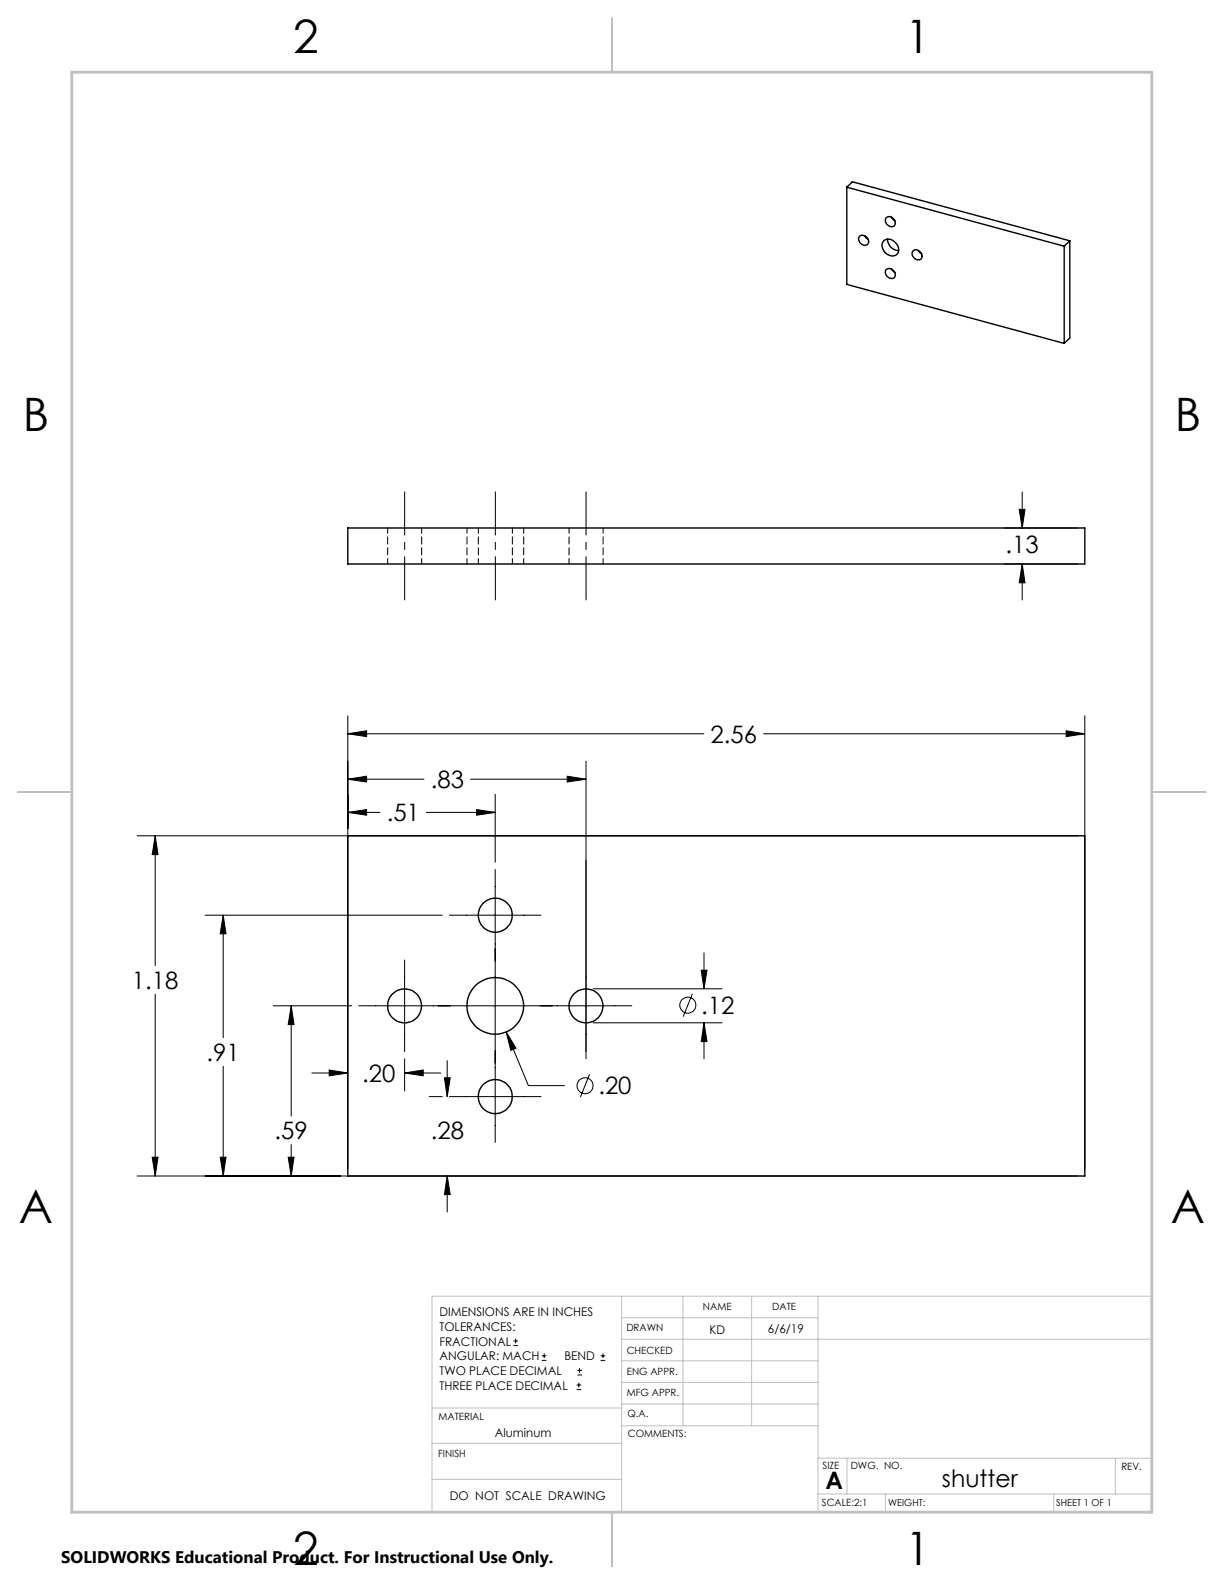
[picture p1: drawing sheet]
<svg xmlns="http://www.w3.org/2000/svg" width="216mm" height="279mm" viewBox="0 0 216 279" stroke-linecap="round" stroke-linejoin="round" font-family="sans-serif">
<g fill="none" stroke="#000" stroke-width=".18">
<path d="M177.1 93.1h13M177.1 99.5h13M179.8 89.9h1l-.5 3.2zM180.3 86.8v6.3M180.3 99.5v6.3M180.3 99.5l.5 3.3h-1zM61.3 126.3v79.9M61.3 129.4h62.8M61.3 137.4h13.5M61.3 129.4l3.4-.5v1zM61.3 137.4l3.4-.5v1zM83 137.4h20.4"/>
<path d="M100 136.9l3.4 .5-3.4 .5zM103.4 134.3v52.5M134.7 129.4h56.6M188.1 128.9l3.2 .5-3.2 .5zM191.3 126.3v79.9M24.2 147.4h165.9M27.4 147.4v22.9M27.4 147.4l.5 3.3h-1.1zM61.3 143.3h5.7M61.3 143.3l3.4-.5v1zM75.2 143.3h12.1M84.1 142.8l3.2 .5-3.2 .5z"/>
<path d="M87.3 140.1v12M87.3 153.4v48.1M27.4 175.4v32M36.2 161.4h41.8M39.4 161.4v21.7M39.4 161.4l.5 3.3h-1.1zM48.2 177.4h13.8M51.4 177.4v19.4M51.4 177.4l.5 3.3h-1.1zM63.3 177.4h48.1M71.4 169.3v16.2M79.3 161.4h16.1"/>
<path d="M104.6 174.4h22.8M122.1 175.3l-1.6 4M123.7 171.1h1l-.5 3.3zM124.2 168.1v6.3M39.4 188.1v19.3M55 189.3h6.3M58.1 188.7l3.2 .6-3.2 .5zM71.4 186.8v5.6M71.4 189.3h6.3M71.4 189.3l3.2-.6v1.1zM75.7 193.4h2.3M78.4 190.1h1l-.5 3.3z"/>
<path d="M78.9 187.1v6.3M79.3 193.4h16.1M89.3 182l3.9 9.5h6.4M89.3 182l1.7 2.9-.9 .4zM104 189.5l-1.6 4M104.6 180.4h22.8M124.2 180.4v6.4M124.2 180.4l.5 3.3h-1zM24.2 207.4h165.9M26.8 204.1h1.1l-.5 3.3zM38.8 204.1h1.1l-.5 3.3zM50.8 204.1h1.1l-.5 3.3z"/>
<path d="M51.4 201.9v5.5M78.9 207.4v6.4M78.9 207.4l.5 3.3h-1zM90.6 237.3h.8M90.6 236.5h.8M90.9 236.1v.9M95.6 240h.8M95.6 239.1h.8M96 238.7v.8M105.9 240h.9M105.9 239.1h.9M106.4 238.7v.8"/>
<path d="M101.7 245.1h.8M101.7 244.3h.8M101.8 242.5h.9M101.8 241.7h.9M102.1 243.9v.8M102.2 241.3v.8"/>
<circle cx="121.3" cy="177.3" r="1.41"/>
<circle cx="103.2" cy="191.5" r="1.41"/>
</g>
<path d="M71.4 105.8v-19M87.4 105.8v-19M103.4 105.8v-19" fill="none" stroke="#000" stroke-width=".18" stroke-dasharray="15.2 1.3 1.3 1.3" stroke-dashoffset="7.6"/>
<g fill="none" stroke="#c0c0c0" stroke-width=".18">
<path d="M109.6 228.6v38.1M109.6 232.4h34.7M109.6 236.2h93.6M120.5 228.6v22.9M132.6 228.6v22.9M144.3 228.6v38.1M203.2 228.6h-127v38.1M76.2 254.6h33.4M76.2 248.4h33.4M109.6 251.5h34.7M109.6 240h34.7M109.6 243.8h34.7"/>
<path d="M109.6 247.7h34.7M144.3 257.2h58.9M149.4 257.2v6.3M196.7 257.2v6.3M76.2 260.9h33.4M144.3 263.5h58.9M156.2 263.5v3.2M185.9 263.5v3.2"/>
</g>
<path d="M108 3.2v9.5M3.1 139.7h9.6M203.2 139.7h9.5M108 266.7v9.6" fill="none" stroke="#c0c0c0" stroke-width=".25"/>
<path d="M12.7 12.7h190.5v254h-190.5z" fill="none" stroke="#c0c0c0" stroke-width=".5"/>
<path d="M26.8 204.1h1.1l-.5 3.3zM27.4 147.4l.5 3.3h-1.1zM188.1 128.9l3.2 .5-3.2 .5zM61.3 129.4l3.4-.5v1zM84.1 142.8l3.2 .5-3.2 .5zM61.3 143.3l3.4-.5v1zM71.4 189.3l3.2-.6v1.1zM58.1 188.7l3.2 .6-3.2 .5zM100 136.9l3.4 .5-3.4 .5zM61.3 137.4l3.4-.5v1zM124.2 180.4l.5 3.3h-1zM123.7 171.1h1l-.5 3.3zM89.3 182l.8 3.3 .9-.4zM78.4 190.1h1l-.5 3.3zM78.9 207.4l.5 3.3h-1zM51.4 177.4l.5 3.3h-1.1zM50.8 204.1h1.1l-.5 3.3zM39.4 161.4l.5 3.3h-1.1zM38.8 204.1h1.1l-.5 3.3zM179.8 89.9h1l-.5 3.2zM180.3 99.5l.5 3.3h-1z" fill="#000"/>
<g fill="none" stroke="#000" stroke-width=".25">
<path d="M149.4 33v17.2l38.3 10.4M149.4 33l38.3 10.4M149.4 33l1-.9 38.3 10.4M156.3 38.5a.99 .99 0 0 1 1.3 .1 .99 .99 0 0 1 0 1.3 1.1 1.1 0 0 1-1.1-.3 1.1 1.1 0 0 1-.2-1.1zM157.2 38.3l.6 .6M151.7 41.6a1.05 1.05 0 0 1 1.2 .3 1.05 1.05 0 0 1 .1 1.2 1.05 1.05 0 0 1-1.2-.2 1.05 1.05 0 0 1-.1-1.3zM152.5 41.6l.1 .2 .5 .4M155.9 42.4a1.78 1.78 0 0 1 2.6 1.7 1.14 1.14 0 0 1-.6 1 1.14 1.14 0 0 1-1.3-.2 1.68 1.68 0 0 1-.7-2.5zM156.3 47.6a.99 .99 0 0 1 1.3 .1 .99 .99 0 0 1 0 1.4 1.1 1.1 0 0 1-1.1-.4 1.1 1.1 0 0 1-.2-1.1zM156.6 42.2a1.98 1.98 0 0 0 1.9 2M157.2 47.4l.6 .6M161.1 44.2a1.01 1.01 0 0 1 1.3 .3 1.01 1.01 0 0 1-.1 1.3 1.05 1.05 0 0 1-1.1-.4 1.05 1.05 0 0 1-.1-1.2z"/>
<path d="M162 44.2l.6 .6M187.7 43.4v17.2M188.7 42.5l-1 .9M188.7 42.5v17.1l-1 1M61.3 93.1h130v6.4h-130zM61.3 147.4h130v60h-130z"/>
<circle cx="71.4" cy="177.4" r="3"/>
<circle cx="87.3" cy="161.4" r="3"/>
<circle cx="87.4" cy="177.4" r="5"/>
<circle cx="103.4" cy="177.4" r="3"/>
<circle cx="87.3" cy="193.4" r="3"/>
</g>
<path d="M68.4 93.1v6.4M74.4 99.5v-6.4M82.4 93.1v6.4M84.4 93.1v6.4M90.4 99.5v-6.4M92.4 99.5v-6.4M100.4 93.1v6.4M106.4 99.5v-6.4" fill="none" stroke="#000" stroke-width=".18" stroke-dasharray="1.3 .6" stroke-dashoffset=".3"/>
<g font-size="8.1">
<text x="51.7" y="9.3">2</text>
<text x="159.7" y="9.3">1</text>
<text x="4" y="76">B</text>
<text x="207.2" y="76">B</text>
<text x="3.3" y="215.7">A</text>
<text x="206.5" y="215.7">A</text>
<text x="51.7" y="276">2</text>
<text x="159.7" y="276">1</text>
</g>
<g font-size="4.2">
<text x="177.4" y="97.6">.13</text>
<text x="125.3" y="131">2.56</text>
<text x="76" y="139">.83</text>
<text x="68.2" y="144.9">.51</text>
<text x="23.3" y="174.4">1.18</text>
<text x="123.7" y="178.8">.12</text>
<text x="36.4" y="187.1">.91</text>
<text x="63.9" y="190.8">.20</text>
<text x="105.5" y="193">.20</text>
<text x="48.4" y="201">.59</text>
<text x="76" y="201">.28</text>
<text x="145.6" y="262.7">A</text>
<text x="166.2" y="262.4">shutter</text>
</g>
<text font-size="3" x="10.8" y="275.7">SOLIDWORKS Educational Product. For Instructional Use Only.</text>
<g font-size="2.1">
<text x="77.5" y="232.2">DIMENSIONS ARE IN INCHES</text>
<text x="77.5" y="234.7">TOLERANCES:</text>
<text x="77.5" y="237.3">FRACTIONAL</text>
<text x="77.5" y="239.9">ANGULAR: MACH</text>
<text x="99.6" y="239.9">BEND</text>
<text x="125.1" y="235.2">KD</text>
<text x="135.5" y="235.2">6/6/19</text>
<text x="77.5" y="242.5">TWO PLACE DECIMAL</text>
<text x="77.5" y="245.1">THREE PLACE DECIMAL</text>
<text x="87.3" y="253.4">Aluminum</text>
<text x="79.3" y="264.6">DO NOT SCALE DRAWING</text>
</g>
<g font-size="1.8">
<text x="124" y="231.1">NAME</text>
<text x="136.2" y="231.1">DATE</text>
<text x="110.5" y="234.8">DRAWN</text>
<text x="110.5" y="238.9">CHECKED</text>
<text x="110.6" y="242.5">ENG APPR.</text>
<text x="77.3" y="250.5">MATERIAL</text>
<text x="110.6" y="246.3">MFG APPR.</text>
<text x="110.7" y="250">Q.A.</text>
<text x="77.3" y="257">FINISH</text>
<text x="110.7" y="253.5">COMMENTS:</text>
<text x="145.1" y="259">SIZE</text>
<text x="150.1" y="259.1">DWG. NO.</text>
<text x="197.8" y="259.2">REV.</text>
<text x="145" y="265.7">SCALE:2:1</text>
</g>
<g font-size="1.7">
<text x="156.7" y="265.7">WEIGHT:</text>
<text x="186.3" y="265.7">SHEET 1 OF 1</text>
</g>
</svg>
